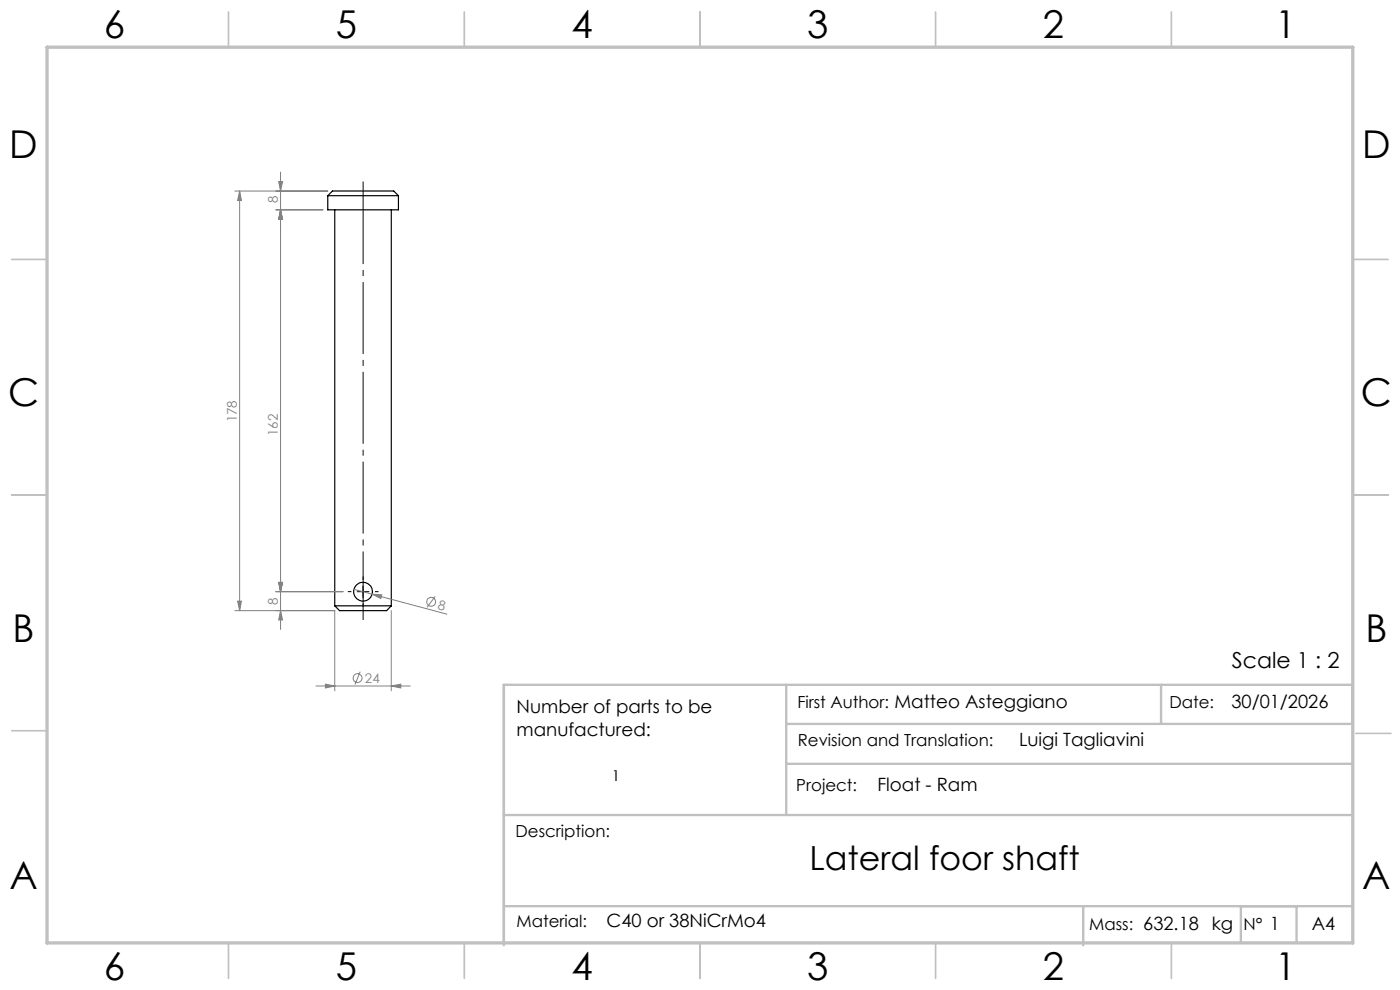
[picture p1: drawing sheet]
<svg xmlns="http://www.w3.org/2000/svg" width="297mm" height="210mm" viewBox="0 0 297 210" stroke-linecap="round" stroke-linejoin="round" font-family="sans-serif">
<g fill="none" stroke="#000" stroke-width=".25">
<path d="M69.5 41.5v3h15v-3M69.5 41.5h15M69.5 41.5l1-1h13l1 1M71 44.5v84M83 44.5v84M71 128.5l1 1h10l1-1M71 128.5h12"/>
<circle cx="77" cy="125.5" r="2"/>
</g>
<g fill="none" stroke="#808080" stroke-width=".21">
<path d="M59.1 38.5h.8l-.4 2zM59.5 36.5v97M49.8 40.5h19.7M50.8 40.5l.4 2h-.8zM50.8 40.5v89M58.5 44.5h10M59.5 44.5l.4 2h-.8zM49.8 129.5h21.2v17M50.4 127.5h.8l-.4 2zM58.5 125.5h14.3M59.1 123.5h.8l-.4 2zM59.5 129.5l.4 2h-.8z"/>
<path d="M75.1 125l19.7 5.3M79 126l2 .2-.2 .8zM83 129.5v17M92.3 126.5l-1.7 2.3M67 145.5h20M69 145.1l2 .4-2 .4zM76.4 142.5l-1.1 2.7M83 145.5l2-.4v.8z"/>
<circle cx="91.5" cy="127.7" r=".95"/>
<circle cx="75.9" cy="143.8" r=".94"/>
</g>
<path d="M77 41.5v3M77 41.5v-3M74.5 125.5h-.7M77 128.5v3M77 123v-.7M77 128v.8M79.5 125.5h.8" fill="none" stroke="#000" stroke-width=".21" stroke-dasharray="15.2 1.3 1.3 1.3" stroke-linecap="butt"/>
<path d="M77 128.5v-84" fill="none" stroke="#000" stroke-width=".21" stroke-dasharray="15.2 1.3 1.3 1.3" stroke-dashoffset="3.7" stroke-linecap="butt"/>
<path d="M75.8 125.5h2.5M77 124.3v2.5" fill="none" stroke="#000" stroke-width=".21"/>
<g fill="none" stroke="#c0c0c0" stroke-width=".35">
<path d="M48.5 2.5v7.5M98.5 2.5v7.5M148.5 2.5v7.5M198.5 2.5v7.5M248.5 2.5v7.5M2.5 55h7.5M287 55h7.5M2.5 105h7.5M287 105h7.5M2.5 155h7.5M287.6 155.6h7.5M48.5 200v7.5"/>
<path d="M98.5 200v7.5M148.5 200v7.5M198.5 200v7.5M248.5 200v7.5"/>
</g>
<path d="M166.8 153.6h120.1v-8.3h-180v55.2M166.8 145.3v27.6M246.3 145.3v8.3M106.9 172.9h180M166.8 162h120.1M106.9 192.2h180M229.8 192.2v8.3M263.2 192.2v7.7M275.1 192.2v7.7" fill="none" stroke="#c0c0c0" stroke-width=".5"/>
<path d="M10 10h277v190h-277z" fill="none" stroke="#c0c0c0" stroke-width=".7"/>
<g fill="#808080">
<path d="M79 126l2 .2-.2 .8z"/>
<path d="M69 145.1l2 .4-2 .4zM83 145.5l2-.4v.8z"/>
<path d="M59.5 44.5l.4 2h-.8zM59.1 123.5h.8l-.4 2zM59.1 38.5h.8l-.4 2zM59.5 44.5l.4 2h-.8zM59.1 123.5h.8l-.4 2zM59.5 129.5l.4 2h-.8zM50.8 40.5l.4 2h-.8zM50.4 127.5h.8l-.4 2z"/>
</g>
<g font-size="8.1">
<text x="22" y="8">6</text>
<text x="71.2" y="8">5</text>
<text x="121.2" y="8">4</text>
<text x="171.2" y="8">3</text>
<text x="221.2" y="8">2</text>
<text x="270.5" y="8">1</text>
<text x="2" y="33.6">D</text>
<text x="289" y="33.6">D</text>
<text x="1.7" y="86.1">C</text>
<text x="288.7" y="86.1">C</text>
<text x="2.7" y="136.1">B</text>
<text x="289.7" y="136.1">B</text>
<text x="2" y="188.6">A</text>
<text x="289" y="188.6">A</text>
<text x="22" y="208">6</text>
<text x="71.2" y="208">5</text>
<text x="121.2" y="208">4</text>
<text x="171.2" y="208">3</text>
<text x="221.2" y="208">2</text>
<text x="270.5" y="208">1</text>
</g>
<text font-size="7.1" x="171.7" y="184.5">Lateral foor shaft</text>
<text font-size="4.7" x="261.3" y="141.6">Scale 1 : 2</text>
<g font-size="3.9">
<text x="109.6" y="151.2">Number of parts to be</text>
<text x="261.2" y="150.2">30/01/2026</text>
<text x="109.6" y="156.1">manufactured:</text>
<text x="216.2" y="158.3">Luigi Tagliavini</text>
<text x="186.1" y="167.8">Float - Ram</text>
<text x="128.7" y="196.7">C40 or 38NiCrMo4</text>
<text x="278.3" y="197.4">A4</text>
</g>
<g font-size="3.5">
<text x="169.2" y="150.1">First Author: Matteo Asteggiano</text>
<text x="248.1" y="150.1">Date:</text>
<text x="169.3" y="158.3">Revision and Translation:</text>
<text x="168.9" y="167.8">Project:</text>
<text x="109.4" y="177.5">Description:</text>
<text x="109.6" y="196.7">Material:</text>
<text x="231.1" y="197.3">Mass: 632.18 kg</text>
<text x="263.8" y="197.3">N° 1</text>
</g>
<text font-size="3.2" x="129.8" y="165.7">1</text>
<g font-size="2.8" fill="#808080">
<text x="58.9" y="43" transform="rotate(-90 58.9 43)">8</text>
<text x="50.2" y="89.6" transform="rotate(-90 50.2 89.6)">178</text>
<text x="58.9" y="92.5" transform="rotate(-90 58.9 92.5)">162</text>
<text x="58.9" y="128.3" transform="rotate(-90 58.9 128.3)">8</text>
<text x="92.7" y="129.1" transform="rotate(15 92.7 129.1)">8</text>
<text x="77.4" y="144.9">24</text>
</g>
</svg>
